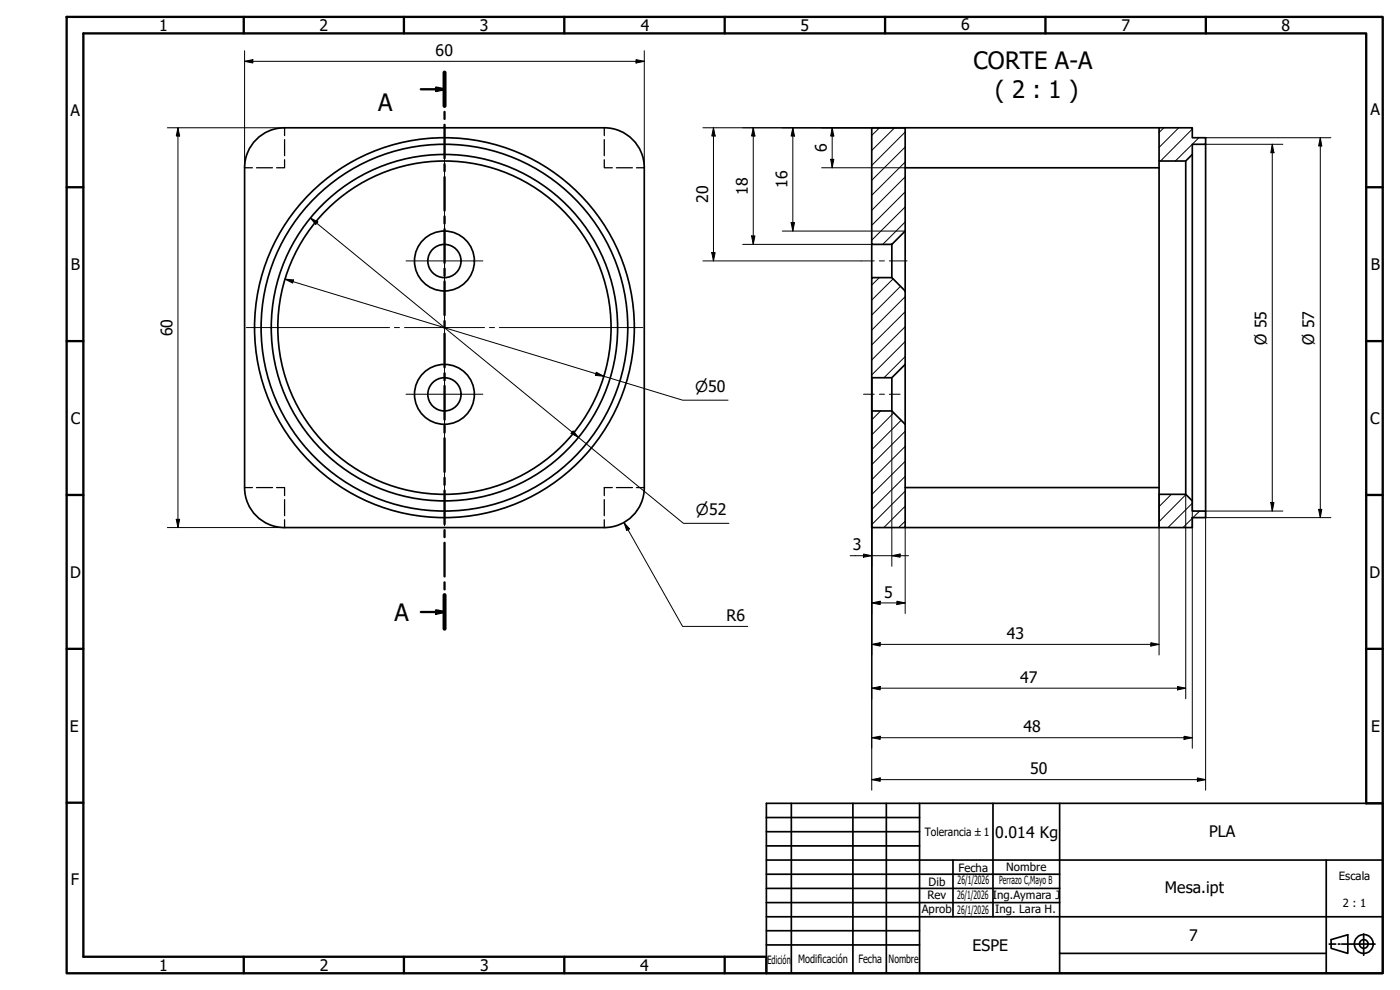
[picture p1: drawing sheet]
<svg xmlns="http://www.w3.org/2000/svg" width="420mm" height="297mm" viewBox="0 0 420 297" stroke-linecap="round" stroke-linejoin="round" font-family="sans-serif">
<!-- layer: Sombreado (ISO) -->
<g fill="none" stroke="#000" stroke-width=".3">
<path d="M264 38.3l-2.4 2.3M268.5 38.3l-6.9 6.8M271.7 39.6l-10.1 10M349.3 38.3l-1.4 1.4M353.8 38.3l-5.9 5.9M357.8 38.7l-9.5 9.6M271.7 57.6l-10.1 10M271.7 53.1l-10.1 10M271.7 48.6l-10.1 10M271.7 44.1l-10.1 10M359.8 41.3l-7.1 7M271.7 66.6l-6.8 6.7"/>
<path d="M271.7 62.1l-10.1 10M263.9 83.3l-2.3 2.2M268 83.7l-6.4 6.3M270.3 85.9l-8.7 8.6M271.7 98l-10.1 10M271.7 93.5l-10.1 10M271.7 89l-10.1 10M271.7 107l-6.4 6.3M271.7 102.5l-10.1 10M264.3 123.3l-2.7 2.7M268.2 123.9l-6.6 6.6M270.4 126.1l-8.8 8.8"/>
<path d="M271.7 138.4l-10.1 10M271.7 133.9l-10.1 10M271.7 129.4l-10.1 10M271.7 156.4l-2 1.9M271.7 151.9l-6.5 6.4M271.7 147.4l-10.1 10M271.7 142.9l-10.1 10M351.5 148.3l-3.6 3.7M355.9 148.4l-8 8.1M357.8 155.5l-2.8 2.8M357.8 151l-7.3 7.3M360 153.3l-2 2"/>
</g>
<!-- layer: Oculto (ISO) -->
<g fill="none" stroke="#000" stroke-width=".38">
<path d="M85.4 38.3v2.4M181.4 38.3v2.4M73.4 50.3h2.4M77 50.3h4.8M85.4 47.9v2.4h-2.4M85.4 41.9v4.8M181.4 47.9v2.4h2.4M181.4 41.9v4.8M185 50.3h4.8M191 50.3h2.4M73.4 146.3h2.4M77 146.3h4.8"/>
<path d="M83 146.3h2.4v2.4M85.4 149.9v4.8M85.4 155.9v2.4M181.4 149.9v4.8M181.4 155.9v2.4M183.8 146.3h-2.4v2.4M185 146.3h4.8M191 146.3h2.4"/>
</g>
<!-- layer: Visible (ISO) -->
<g fill="none" stroke="#000" stroke-width=".51">
<path d="M181.4 38.3h-96a12 12 0 0 0-12 12v96a12 12 0 0 0 12 12h96M181.4 38.3a12 12 0 0 1 12 12v96a12 12 0 0 1-12 12M261.6 38.3h10.1v31l-4 4h-6.1zM271.7 38.3h76.2M347.9 38.3h9.9v3h4v2h-4v3l-1.9 2h-8zM271.7 50.3h76.2M347.9 48.3v100M355.9 48.3v100M357.8 46.3v104M361.8 43.3v110M261.6 73.3v10M267.7 73.3v10"/>
<path d="M271.7 69.3v18M261.6 83.3h6.1l4 4v22l-4 4h-6.1zM261.6 113.3v10M267.7 113.3v10M271.7 109.3v18M261.6 123.3h6.1l4 4v31h-10.1zM271.7 158.3h76.2M271.7 146.3h76.2M347.9 148.3h8l1.9 2v3h4v2h-4v3h-9.9z"/>
<circle cx="133.4" cy="78.3" r="9"/>
<circle cx="133.4" cy="78.3" r="5"/>
<circle cx="133.4" cy="98.3" r="55"/>
<circle cx="133.4" cy="98.3" r="50"/>
<circle cx="133.4" cy="98.3" r="52"/>
<circle cx="133.4" cy="98.3" r="57"/>
<circle cx="133.4" cy="118.3" r="9"/>
<circle cx="133.4" cy="118.3" r="5"/>
</g>
<g fill="none" stroke="#000" stroke-width=".7">
<path d="M126.3 26.8h7.1M130.9 26.3l2.5 .5-2.5 .5zM133.4 21.8v10M133.4 33.6v2.1M133.4 37.5v10M133.4 49.3v2.1M133.4 53.1v10.1M133.4 64.9v2.1M133.4 68.8v10.1M133.4 80.6v2.1M133.4 84.4v10.1M133.4 96.3v2.1"/>
<path d="M133.4 100.1v10.1M133.4 112v2.1M133.4 115.8v10.1M133.4 127.7v2.1M133.4 131.5v10.1M133.4 143.4v2.1M133.4 147.2v10.1M133.4 159.1v2M133.4 162.9v10.1M133.4 174.7v2.1M133.4 178.5v10.1M126.3 183.6h7.1"/>
<path d="M130.9 183.1l2.5 .5-2.5 .5z"/>
</g>
<path d="M133.4 21.8v10M133.4 178.5v10.1" fill="none" stroke="#000" stroke-width="1.2"/>
<path d="M130.9 26.3l2.5 .5-2.5 .5zM130.9 183.1l2.5 .5-2.5 .5z" fill="#000"/>
<g fill="none" stroke="#000" stroke-width=".51">
<path d="M230 245.3h46M230 249.5h46M230 253.8h46M230 241h185v51h-185zM230 258h185M237.5 241v51M256 241v51M266 241v51M276 241v51M286 258v17.1M298 241v34.1M318 241v51"/>
<path d="M398 258v34M230 279.3h46M230 262.3h88M230 266.6h88M230 270.8h88M230 275.1h185M230 283.5h46M318 286.1h80M398.9 283.3h2M399.5 281.9l5-1.4v5.6l-5-1.6zM401.6 283.3h.5M402.7 283.3h5.5"/>
<path d="M408.5 283.3h.3M409.1 283.3l.2 .1M409.3 280.2v2M409.3 282.5v.3M409.3 283v.3h.2M409.3 283.7v.3M409.3 284.3v2.3M409.8 283.3h.2M410.3 283.3h2.4"/>
<circle cx="409.3" cy="283.2" r="2.83"/>
<circle cx="409.3" cy="283.2" r="1.3"/>
</g>
<!-- layer: Borde (ISO) -->
<g fill="none" stroke="#000" stroke-width=".7">
<path d="M20 5.1h395v286.9h-395zM73.2 5.1v4.9M121.2 5.1v4.9M169.4 5.1v4.9M217.5 5.1v4.9M265.6 5.1v4.9M313.8 5.1v4.9M361.9 5.1v4.9M20 56.2h5M410 56.2h5M20 102.3h5M410 102.3h5"/>
<path d="M20 148.5h5M410 148.5h5M20 194.7h5M410 194.7h5M20 240.8h5M415 241h-5v-231h-385v277.1h205v4.9M73.2 287.1v4.9M121.2 287.1v4.9M169.4 287.1v4.9M217.5 287.1v4.9"/>
</g>
<!-- layer: Cota (ISO) -->
<g fill="none" stroke="#000" stroke-width=".3">
<path d="M73.4 18.4l2.5-.5v1zM73.4 18.4h120M73.4 15.2v35.1M190.9 17.9l2.5 .5-2.5 .5zM193.4 15.2v35.1M50.2 38.3h35.2M53.4 38.3l.5 2.5h-1zM53.4 38.3v120M210.9 38.3h60.8M214.1 38.3l.5 2.5h-1zM214.1 38.3v40M226.1 38.3l.5 2.5h-1z"/>
<path d="M226.1 38.3v35M237.9 38.3l.5 2.5h-1zM237.9 38.3v31M249.7 38.3l.6 2.5h-1zM249.7 38.3v12M246.6 50.3h25.1M249.3 47.8h1l-.6 2.5zM361.8 41.3h37.6M361.8 43.3h23.2M381.8 43.3l.5 2.5h-.9zM381.8 43.3v110M396.2 41.3l.5 2.5h-1z"/>
<path d="M396.2 41.3v114M93.2 65.4l2.2 1.2-.7 .8zM93.2 65.4l111.9 91.6h13.7M210.9 78.3h47.5M213.6 75.8h1l-.5 2.5zM222.9 73.3h38.7M225.6 70.8h1l-.5 2.5zM234.8 69.3h36.9M237.4 66.8h1l-.5 2.5zM85.5 83.7l2.6 .3-.3 .9zM85.5 83.7l119.4 36.4h13.6M178.9 111.7l2.3 1.2-2.5-.3z"/>
<path d="M261.6 113.3v4.9M261.6 118.4v118.7M172 129.3l1.6 1.9-2.2-1.2zM267.7 123.3v46.6M50.2 158.3h35.2M52.9 155.8h1l-.5 2.5zM187.3 156.8l1.6 1.9-.8 .5zM187.3 156.8l17.6 31.1h19.5M271.7 158.3v25.8M347.9 148.3v48.2M355.9 148.3v61.4M357.8 150.3v74.2"/>
<path d="M361.8 155.3h37.6M381.4 150.8h.9l-.5 2.5zM385 153.3h-23.2v83.8M395.7 152.8h1l-.5 2.5zM255.1 166.7h17.6M259.1 166.2l2.5 .5-2.5 .5zM267.7 166.7l2.4-.5v1zM261.6 180.9l2.6-.5v1zM261.6 193.3l2.6-.5v1.1zM261.6 180.9h10.1M261.6 193.3h86.3M269.2 180.4l2.5 .5-2.5 .5z"/>
<path d="M345.4 192.8l2.5 .5-2.5 .6zM261.6 206.5l2.6-.5v1zM261.6 206.5h94.3M353.4 206l2.5 .5-2.5 .5zM261.6 233.9l2.6-.5v1zM261.6 221.3l2.6-.4v1zM261.6 233.9h100.2M261.6 221.3h96.2M355.3 220.9l2.5 .4-2.5 .6zM359.3 233.4l2.5 .5-2.5 .5z"/>
</g>
<g fill="#000">
<path d="M73.4 18.4l2.5-.5v1zM190.9 17.9l2.5 .5-2.5 .5zM53.4 38.3l.5 2.5h-1zM214.1 38.3l.5 2.5h-1zM226.1 38.3l.5 2.5h-1zM237.9 38.3l.5 2.5h-1zM249.3 47.8h1l-.6 2.5zM249.7 38.3l.6 2.5h-1zM381.8 43.3l.5 2.5h-.9zM396.2 41.3l.5 2.5h-1zM93.2 65.4l2.2 1.2-.7 .8zM213.6 75.8h1l-.5 2.5z"/>
<path d="M225.6 70.8h1l-.5 2.5zM237.4 66.8h1l-.5 2.5zM85.5 83.7l2.6 .3-.3 .9zM178.9 111.7l2.3 1.2-2.5-.3zM172 129.3l1.6 1.9-2.2-1.2zM52.9 155.8h1l-.5 2.5zM187.3 156.8l1.6 1.9-.8 .5zM381.4 150.8h.9l-.5 2.5zM395.7 152.8h1l-.5 2.5zM259.1 166.2l2.5 .5-2.5 .5zM267.7 166.7l2.4-.5v1zM261.6 180.9l2.6-.5v1z"/>
<path d="M261.6 193.3l2.6-.5v1.1zM269.2 180.4l2.5 .5-2.5 .5zM345.4 192.8l2.5 .5-2.5 .6zM261.6 206.5l2.6-.5v1zM353.4 206l2.5 .5-2.5 .5zM261.6 233.9l2.6-.5v1zM261.6 221.3l2.6-.4v1zM355.3 220.9l2.5 .4-2.5 .6zM359.3 233.4l2.5 .5-2.5 .5z"/>
</g>
<!-- layer: Marca de centro (ISO) -->
<g fill="none" stroke="#000" stroke-width=".3">
<path d="M133.4 38.8v43M121.9 78.3h23M133.4 66.8v23M73.9 98.3h43M118.4 98.3h1.5M121.4 98.3h24M133.4 83.3v1.5M133.4 86.3v24M146.9 98.3h1.5M149.9 98.3h43M121.9 118.3h23M133.4 106.8v23"/>
<path d="M133.4 111.8v1.5M133.4 114.8v43"/>
</g>
<!-- layer: Eje (ISO) -->
<path d="M258.4 78.3h4M263.9 78.3h1.5M266.9 78.3h5.3M259.1 118.3h3.3M263.9 118.3h1.5M266.9 118.3h3.2" fill="none" stroke="#000" stroke-width=".3"/>
<g font-size="7.2">
<text x="292.2" y="20.6">CORTE A-A</text>
<text x="298.6" y="29.3">( 2 : 1 )</text>
<text x="113.5" y="33.3">A</text>
<text x="118.4" y="186.2">A</text>
</g>
<g font-size="4.8">
<text x="47.8" y="9.3">1</text>
<text x="95.9" y="9.3">2</text>
<text x="144" y="9.3">3</text>
<text x="192.3" y="9.3">4</text>
<text x="240.3" y="9.2">5</text>
<text x="288.4" y="9.1">6</text>
<text x="336.5" y="9.3">7</text>
<text x="384.6" y="9.3">8</text>
<text x="130.7" y="16.8">60</text>
<text x="21.1" y="34.8">A</text>
<text x="411.3" y="34.6">A</text>
<text x="248.2" y="45.6" transform="rotate(-90 248.2 45.6)">6</text>
<text x="224.5" y="58.4" transform="rotate(-90 224.5 58.4)">18</text>
<text x="236.3" y="56.4" transform="rotate(-90 236.3 56.4)">16</text>
<text x="212.5" y="60.9" transform="rotate(-90 212.5 60.9)">20</text>
<text x="21.3" y="81.1">B</text>
<text x="411.4" y="80.9">B</text>
<text x="51.8" y="101" transform="rotate(-90 51.8 101)">60</text>
<text x="380" y="103.4" transform="rotate(-90 380 103.4)">Ø 55</text>
<text x="394.4" y="103.4" transform="rotate(-90 394.4 103.4)">Ø 57</text>
<text x="21.3" y="127.2">C</text>
<text x="411.2" y="127.3">C</text>
<text x="255.9" y="165.1">3</text>
<text x="21.1" y="173.3">D</text>
<text x="411" y="173.3">D</text>
<text x="265.4" y="179.3">5</text>
<text x="218.1" y="186.4">R6</text>
<text x="302.1" y="191.8">43</text>
<text x="306.1" y="205">47</text>
<text x="21" y="219.5">E</text>
<text x="307.1" y="219.8">48</text>
<text x="411.5" y="219.6">E</text>
<text x="309.1" y="232.3">50</text>
<text x="298.6" y="251.5">0.014 Kg</text>
<text x="362.8" y="251.3">PLA</text>
<text x="21.2" y="265.6">F</text>
<text x="349.6" y="267.8">Mesa.ipt</text>
<text x="291.8" y="285.2">ESPE</text>
<text x="356.9" y="282.4">7</text>
<text x="47.8" y="291.3">1</text>
<text x="95.9" y="291.3">2</text>
<text x="144.1" y="291.2">3</text>
<text x="192.1" y="291.3">4</text>
</g>
<g font-size="4.6">
<text x="208.6" y="117.7">⌀50</text>
<text x="208.9" y="154.6">⌀52</text>
</g>
<g font-size="3.4">
<text x="277.6" y="250.8">Tolerancia ±1</text>
<text x="287.7" y="261.5">Fecha</text>
<text x="302" y="261.3">Nombre</text>
<text x="401.8" y="263.9">Escala</text>
<text x="278.3" y="269.7">Rev</text>
<text x="278.7" y="265.7">Dib</text>
<text x="287.2" y="269.8">26/1/2026</text>
<text x="287.4" y="265.4">26/1/2026</text>
<text x="298" y="269.7">Ing.Aymara J</text>
<text x="299.8" y="265.2">Perrazo C,Mayo B</text>
<text x="276.7" y="273.8">Aprob</text>
<text x="287.3" y="274.1">26/1/2026</text>
<text x="298.7" y="273.8">Ing. Lara H.</text>
<text x="403" y="272.3">2 : 1</text>
<text x="230.3" y="289.3">Edición</text>
<text x="239.5" y="289">Modificación</text>
<text x="257.6" y="288.8">Fecha</text>
<text x="266.7" y="289">Nombre</text>
</g>
</svg>
